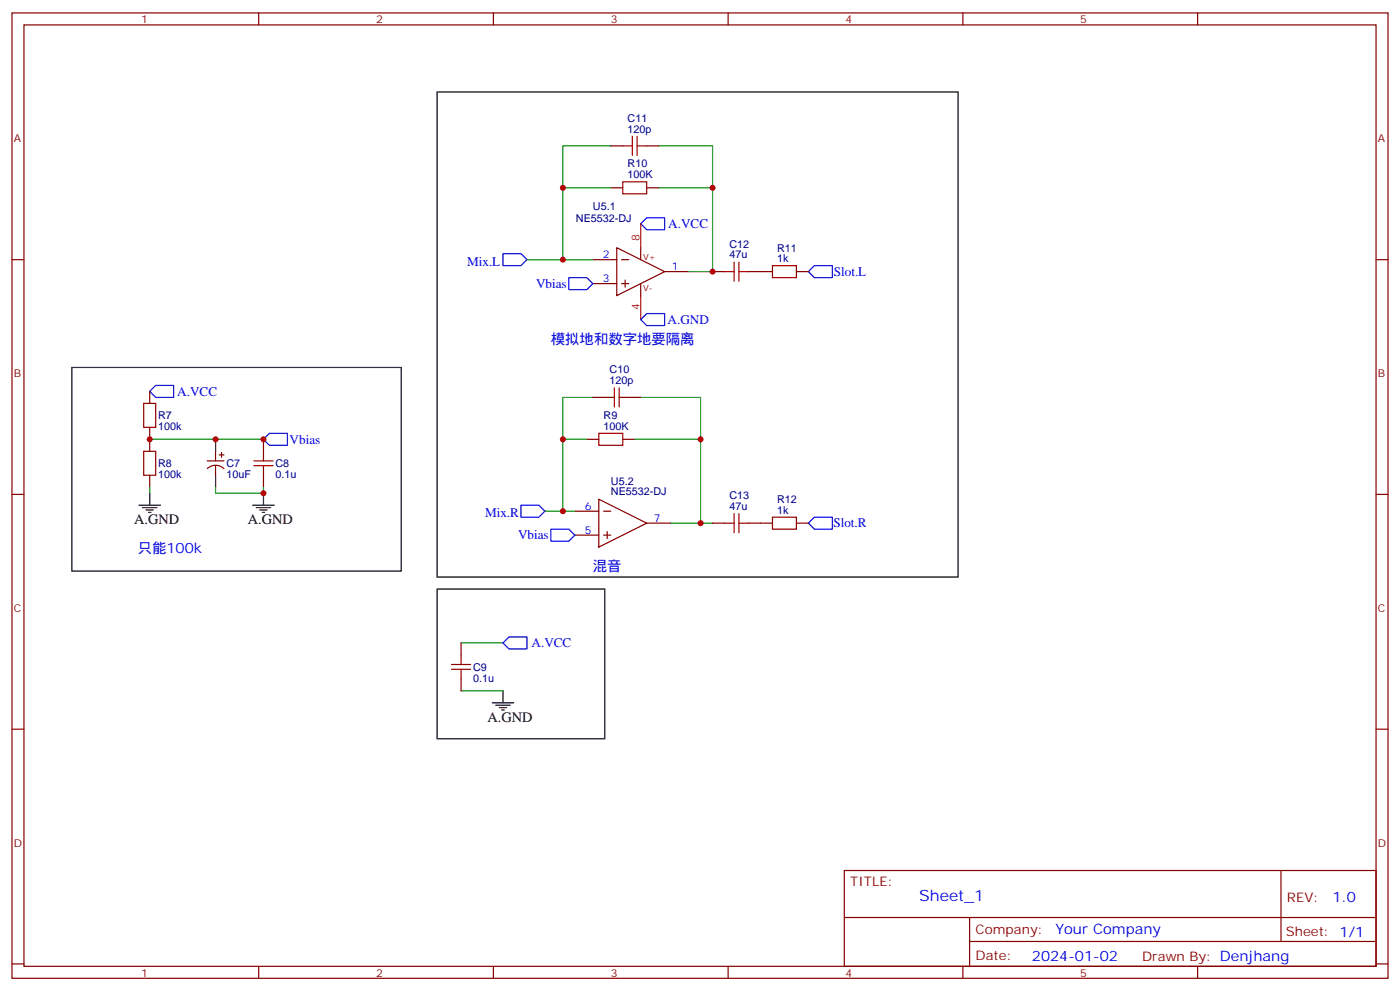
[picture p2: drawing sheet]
<svg xmlns="http://www.w3.org/2000/svg" width="412mm" height="292mm" viewBox="0 0 412 292" stroke-linecap="round" stroke-linejoin="round" font-family="sans-serif">
<g fill="none" stroke="#870000" stroke-width=".35">
<path d="M3.5 3.8h405.4v284.3h-405.4zM7.1 7.3h398.2v277.3h-398.2zM76.2 3.8v3.5M145.3 3.8v3.5M214.5 3.8v3.5M283.6 3.8v3.5M352.8 3.8v3.5M179.9 55.3h3.5M179.9 43h3.5M190.5 55.3h3.5M190.5 43h3.5M3.5 76.5h3.6"/>
<path d="M174.6 76.5h7.1M181.7 73l14.1 7-14.1 7.1zM183.1 76.5h2.1M188.7 73v3.5M405.3 76.5h3.6M174.6 83.5h7.1M183.1 83.5h2.1M184.1 82.5v2.1M188.7 83.5v3.6M195.8 80h7M209.9 80h3.5M220.5 80h7"/>
<path d="M234.6 80h3.5M44.1 115.3v3.5M174.6 117.1h3.6M185.2 117.1h3.5M44.1 125.9v7M44.1 140v3.5M61 135.7h5M61.1 138a3.5 3.5 0 0 1 4.9 .1M63.5 132.9v2.8M63.5 137.2v2.8M64.6 134h1.4M65.3 133.3v1.4"/>
<path d="M77.6 129.4v3.5M77.6 140v3.5M172.9 129.4h3.5M183.4 129.4h3.6M3.5 145.6h3.6M169.3 150.6h7.1M169.3 157.6h7.1M176.4 147l14.1 7.1-14.1 7zM177.8 150.6h2.1M177.8 157.6h2.1M178.9 156.6v2.1M190.5 154.1h7.1"/>
<path d="M209.9 154.1h3.5M220.5 154.1h7M234.6 154.1h3.5M405.3 145.6h3.6M135.8 189.4v3.5M135.8 200v3.5M3.5 214.8h3.6M405.3 214.8h3.6M248.7 256.4h156.6v28.2h-156.6zM377.3 256.4v20.9M248.7 270.2h156.5M285.6 277.3h119.6"/>
<path d="M285.6 270.2v14.2M3.5 283.9h3.6M76.2 284.6v3.5M145.3 284.6v3.5M214.5 284.6v3.5M283.6 284.6v3.5M352.8 284.6v3.5M405.3 283.9h3.6"/>
</g>
<path d="M148.2 74.7h5.3l1.7 1.8-1.7 1.7h-5.3zM190.5 64.1h5.3v3.6h-5.3l-1.8-1.8zM239.9 78.2h5.3v3.6h-5.3l-1.8-1.8zM167.6 81.8h5.3l1.7 1.7-1.7 1.8h-5.3zM188.7 94.1l1.8-1.7h5.3v3.5h-5.3zM45.9 113.5h5.3v3.6h-5.3l-1.8-1.8zM79.4 127.6h5.3v3.6h-5.3l-1.8-1.8zM153.5 148.8h5.2l1.8 1.8-1.8 1.7h-5.2zM162.3 155.9h5.3l1.7 1.7-1.7 1.8h-5.3zM239.9 152.3h5.3v3.6h-5.3l-1.8-1.8zM149.9 187.6h5.3v3.5h-5.3l-1.7-1.7z" fill="none" stroke="#00f" stroke-width=".35"/>
<g fill="none" stroke="#a10000" stroke-width=".35">
<path d="M183.4 53.6h7.1v3.5h-7.1zM183.4 43h2.9M186.3 40.1v5.7M187.7 43h2.8M187.7 40.1v5.7M216.3 77.2v5.6M217.7 77.2v5.6M227.5 78.2h7.1v3.6h-7.1zM213.4 80h2.9M217.7 80h2.8M42.3 118.8h3.6v7.1h-3.6zM178.2 117.1h2.8"/>
<path d="M181 114.2v5.7M182.4 117.1h2.8M182.4 114.2v5.7M42.3 132.9h3.6v7.1h-3.6zM74.8 137.2h5.6M74.8 135.7h5.6M77.6 132.9v2.8M77.6 137.2v2.8M176.4 127.6h7v3.6h-7zM213.4 154.1h2.9M216.3 151.3v5.6M217.7 151.3v5.6"/>
<path d="M217.7 154.1h2.8M227.5 152.3h7.1v3.6h-7.1zM133 197.1h5.6M133 195.7h5.6M135.8 192.9v2.8M135.8 197.1v2.9"/>
</g>
<g fill="none" stroke="#008700" stroke-width=".35">
<path d="M179.9 43h-14.1v12.3M179.9 55.3h-14.1v21.2M194 43h15.9v12.3M194 55.3h15.9v24.7h-7.1M155.2 76.5h19.4M174.6 117.1h-8.8v12.3M188.7 117.1h17.7v12.3M44.1 129.4h33.5M172.9 129.4h-7.1v21.2M187 129.4h19.4v24.7h-8.8M44.1 143.5v1.8M63.5 143.5v1.8h14.1v-1.8"/>
<path d="M160.5 150.6h8.8M206.4 154.1h3.5M135.8 189.4h12.4M135.8 203.5h12.4"/>
</g>
<path d="M188.7 65.9v7.1M188.7 87.1v7" fill="none" stroke="#f00" stroke-width=".35"/>
<g fill="none" stroke="#000" stroke-width=".35">
<path d="M128.8 27.1h153.4v142.9h-153.4zM21.2 108.2h97v60h-97zM63.5 129.4v3.5M63.5 140v3.5M40.9 148.8h6.4M42 149.5h4.2M43 150.2h2.2M43.7 150.9h.7M44.1 145.3v3.5M74.4 148.8h6.4M75.5 149.5h4.2M76.6 150.2h2.1"/>
<path d="M77.3 150.9h.7M77.6 145.3v3.5M128.8 173.5h49.4v44.1h-49.4zM145 207h6.3M146 207.7h4.3M147.1 208.4h2.1M147.8 209.1h.7M148.2 203.5v3.5"/>
</g>
<g fill="#c00">
<circle cx="165.8" cy="129.4" r=".88"/>
<circle cx="165.8" cy="150.6" r=".88"/>
<circle cx="165.8" cy="55.3" r=".88"/>
<circle cx="165.8" cy="76.5" r=".88"/>
<circle cx="206.4" cy="129.4" r=".88"/>
<circle cx="209.9" cy="55.3" r=".88"/>
<circle cx="206.4" cy="154.1" r=".88"/>
<circle cx="209.9" cy="80" r=".88"/>
<circle cx="63.5" cy="129.4" r=".88"/>
<circle cx="44.1" cy="129.4" r=".88"/>
<circle cx="77.6" cy="145.3" r=".88"/>
<circle cx="77.6" cy="129.4" r=".88"/>
</g>
<text font-size="4.6" fill="#00f" x="270.8" y="265.4">Sheet_1</text>
<g font-size="4.2" fill="#00f">
<text x="162.3" y="101.2">模拟地和数字地要隔离</text>
<text x="40.6" y="162.9">只能100k</text>
<text x="174.6" y="168.2">混音</text>
<text x="392.5" y="265.7">1.0</text>
<text x="310.9" y="275.2">Your Company</text>
<text x="304" y="283">2024-01-02</text>
</g>
<g font-size="4.2">
<text x="39.5" y="154.4">A.GND</text>
<text x="73" y="154.4">A.GND</text>
<text x="143.6" y="212.7">A.GND</text>
</g>
<g font-size="3.9" fill="#00f">
<text x="196.9" y="67.2">A.VCC</text>
<text x="137.6" y="78.2">Mix.L</text>
<text x="245.6" y="81.2">Slot.L</text>
<text x="157.9" y="84.8">Vbias</text>
<text x="196.6" y="95.4">A.GND</text>
<text x="52.2" y="116.5">A.VCC</text>
<text x="85.3" y="130.7">Vbias</text>
<text x="142.9" y="152.3">Mix.R</text>
<text x="245.5" y="155.4">Slot.R</text>
<text x="152.6" y="158.9">Vbias</text>
<text x="156.6" y="190.7">A.VCC</text>
</g>
<g font-size="3.9" fill="#800">
<text x="250.5" y="261">TITLE:</text>
<text x="379.1" y="265.7">REV:</text>
<text x="287.4" y="275.2">Company:</text>
<text x="378.7" y="275.8">Sheet: 1/1</text>
<text x="287.4" y="282.9">Date:</text>
<text x="336.4" y="282.9">Drawn By: Denjhang</text>
</g>
<g font-size="3.2" fill="#800">
<text x="41.6" y="6.8">1</text>
<text x="110.8" y="6.8">2</text>
<text x="179.9" y="6.8">3</text>
<text x="249.1" y="6.8">4</text>
<text x="318.2" y="6.8">5</text>
<text x="4.1" y="41.9">A</text>
<text x="405.9" y="41.9">A</text>
<text x="4.1" y="111.1">B</text>
<text x="405.9" y="111.1">B</text>
<text x="4.1" y="180.2">C</text>
<text x="405.9" y="180.2">C</text>
<text x="4.1" y="249.3">D</text>
<text x="405.9" y="249.3">D</text>
<text x="41.6" y="287.6">1</text>
<text x="110.8" y="287.6">2</text>
<text x="179.9" y="287.6">3</text>
<text x="249.1" y="287.6">4</text>
<text x="318.2" y="287.6">5</text>
</g>
<g font-size="3.2" fill="#000080">
<text x="184.9" y="35.9">C11</text>
<text x="184.9" y="39.1">120p</text>
<text x="184.9" y="52.5">100K</text>
<text x="184.9" y="49.3">R10</text>
<text x="169.6" y="65.3">NE5532-DJ</text>
<text x="174.7" y="61.8">U5.1</text>
<text x="214.9" y="76.1">47u</text>
<text x="214.9" y="72.9">C12</text>
<text x="228.9" y="77.2">1k</text>
<text x="228.9" y="74.2">R11</text>
<text x="179.6" y="113.2">120p</text>
<text x="179.6" y="110">C10</text>
<text x="46.6" y="123.5">R7</text>
<text x="177.8" y="123.4">R9</text>
<text x="46.6" y="126.7">100k</text>
<text x="177.8" y="126.6">100K</text>
<text x="46.6" y="137.6">R8</text>
<text x="66.7" y="137.6">C7</text>
<text x="81.1" y="137.6">C8</text>
<text x="46.6" y="140.8">100k</text>
<text x="66.7" y="140.7">10uF</text>
<text x="81.1" y="140.8">0.1u</text>
<text x="180" y="142.7">U5.2</text>
<text x="180" y="145.9">NE5532-DJ</text>
<text x="214.9" y="147">C13</text>
<text x="228.9" y="148.2">R12</text>
<text x="214.9" y="150.2">47u</text>
<text x="228.9" y="151.3">1k</text>
<text x="139.3" y="197.6">C9</text>
<text x="139.3" y="200.7">0.1u</text>
</g>
<g font-size="3.2" fill="#f00">
<text x="188.4" y="70.8" transform="rotate(-90 188.4 70.8)">8</text>
<text x="188.4" y="91.2" transform="rotate(-90 188.4 91.2)">4</text>
</g>
<g font-size="3.2" fill="#00f">
<text x="177.5" y="76.1">2</text>
<text x="177.5" y="83.2">3</text>
<text x="197.9" y="79.7">1</text>
<text x="172.3" y="150.2">6</text>
<text x="192.6" y="153.7">7</text>
<text x="172.3" y="157.3">5</text>
</g>
<g font-size="2.5" fill="#800">
<text x="189.4" y="76.5">V+</text>
<text x="189.4" y="85.7">V-</text>
</g>
</svg>
